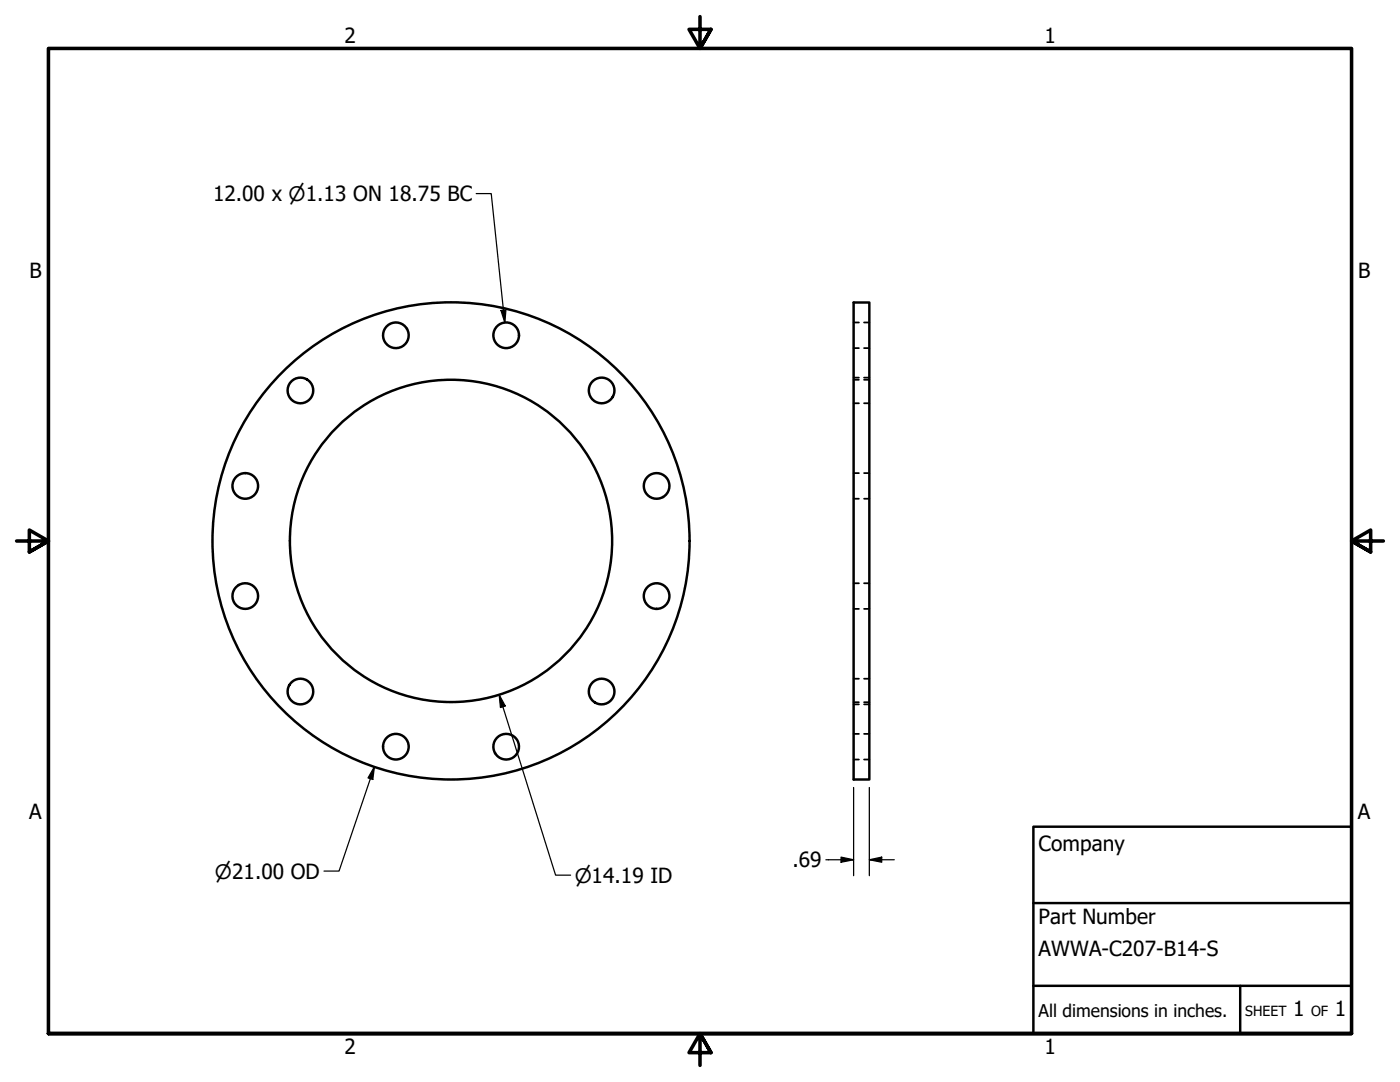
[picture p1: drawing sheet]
<svg xmlns="http://www.w3.org/2000/svg" width="279mm" height="216mm" viewBox="0 0 279 216" stroke-linecap="round" stroke-linejoin="round" font-family="sans-serif">
<!-- layer: Visible (ANSI) -->
<g fill="none" stroke="#000" stroke-width=".49">
<path d="M170.4 60.4h3.1v95.1h-3.1z"/>
<circle cx="60" cy="77.9" r="2.56"/>
<circle cx="79" cy="66.9" r="2.56"/>
<circle cx="101" cy="66.9" r="2.56"/>
<circle cx="120.1" cy="77.9" r="2.56"/>
<circle cx="48.9" cy="97" r="2.56"/>
<circle cx="131" cy="97" r="2.56"/>
<circle cx="48.9" cy="118.9" r="2.56"/>
<circle cx="90" cy="107.9" r="47.6"/>
<circle cx="90" cy="107.9" r="32.2"/>
<circle cx="131" cy="118.9" r="2.56"/>
<circle cx="60" cy="138" r="2.56"/>
<circle cx="120.1" cy="138" r="2.56"/>
<circle cx="79" cy="149" r="2.56"/>
<circle cx="101" cy="149" r="2.56"/>
</g>
<!-- layer: Hidden (ANSI) -->
<g fill="none" stroke="#000" stroke-width=".35">
<path d="M170.4 75.8h1M170.4 75.4h1M170.4 69.5h1M170.4 64.3h1M172.4 75.8h1.1M172.4 75.4h1.1M172.4 69.5h1.1M172.4 64.3h1.1M170.4 80.5h1M170.4 99.5h1M170.4 94.4h1M172.4 80.5h1.1"/>
<path d="M172.4 99.5h1.1M172.4 94.4h1.1M170.4 116.4h1M172.4 116.4h1.1M170.4 121.5h1M170.4 135.4h1M172.4 121.5h1.1M172.4 135.4h1.1M170.4 140.1h1M170.4 140.5h1M170.4 151.6h1M170.4 146.4h1"/>
<path d="M172.4 140.1h1.1M172.4 140.5h1.1M172.4 151.6h1.1M172.4 146.4h1.1"/>
</g>
<!-- layer: Border (ANSI) -->
<path d="M139.7 3.3v6.4l-2.2-3.8h4.4l-2.2 3.8 2.2-3.8M3.3 107.9h6.4l-3.8-2.1v4.3l3.8-2.2-3.8 2.2M276.1 107.9h-6.4l3.8-2.1v4.3l-3.8-2.2 3.8 2.2M9.7 206.2v-196.5h260v196.5h-260h260M141.9 210l-2.2-3.8 2.2 3.8h-4.4l2.2-3.8v6.4" fill="none" stroke="#000" stroke-width=".71"/>
<!-- layer: Title (ANSI) -->
<path d="M206.2 165h63.5v41.2h-63.5zM206.2 196.7h63.5M206.2 180.2h63.5M247.5 196.7v9.5" fill="none" stroke="#000" stroke-width=".49"/>
<!-- layer: Dimension (ANSI) -->
<path d="M95 38.6h3l2.8 25.8M100 61.9l1-.1-.2 2.6zM99.6 138.6l1.2 2.3-.9 .3zM99.6 138.6l11.3 36h3M74.7 153l-.3 2.5-1-.3zM74.7 153l-7 20.8h-3M170.4 157.1v17.6M173.5 157.1v17.6M164.8 171.6h5.6M167.9 171l2.5 .6-2.5 .4zM173.5 171.6l2.5-.6v1zM173.5 171.6h5" fill="none" stroke="#000" stroke-width=".25"/>
<g fill="#000">
<path d="M100 61.9l1-.1-.2 2.6z" fill-rule="evenodd"/>
<path d="M74.7 153l-.3 2.5-1-.3z" fill-rule="evenodd"/>
<path d="M99.6 138.6l1.2 2.3-.9 .3z" fill-rule="evenodd"/>
<path d="M167.9 171l2.5 .6-2.5 .4z" fill-rule="evenodd"/>
<path d="M173.5 171.6l2.5-.6v1z" fill-rule="evenodd"/>
</g>
<g font-size="4.2">
<text x="68.7" y="8.6">2</text>
<text x="208.4" y="8.6">1</text>
<text x="42.5" y="40.1">12.00 x ⌀1.13 ON 18.75 BC</text>
<text x="5.9" y="55.5">B</text>
<text x="271" y="55.5">B</text>
<text x="5.8" y="163.4">A</text>
<text x="271" y="163.4">A</text>
<text x="158.2" y="173.1">.69</text>
<text x="207.3" y="169.8">Company</text>
<text x="207.3" y="184.4">Part Number</text>
<text x="207.3" y="190.7">AWWA-C207-B14-S</text>
<text x="258.1" y="202.8">1</text>
<text x="266.4" y="202.8">1</text>
<text x="68.7" y="210.3">2</text>
<text x="208.4" y="210.3">1</text>
</g>
<g font-size="4">
<text x="42.9" y="175.3">⌀21.00 OD</text>
<text x="114.7" y="176.1">⌀14.19 ID</text>
</g>
<text font-size="3.5" x="207.3" y="202.9">All dimensions in inches.</text>
<g font-size="2.8">
<text x="248.5" y="202.8">SHEET</text>
<text x="261.7" y="202.8">OF</text>
</g>
</svg>
